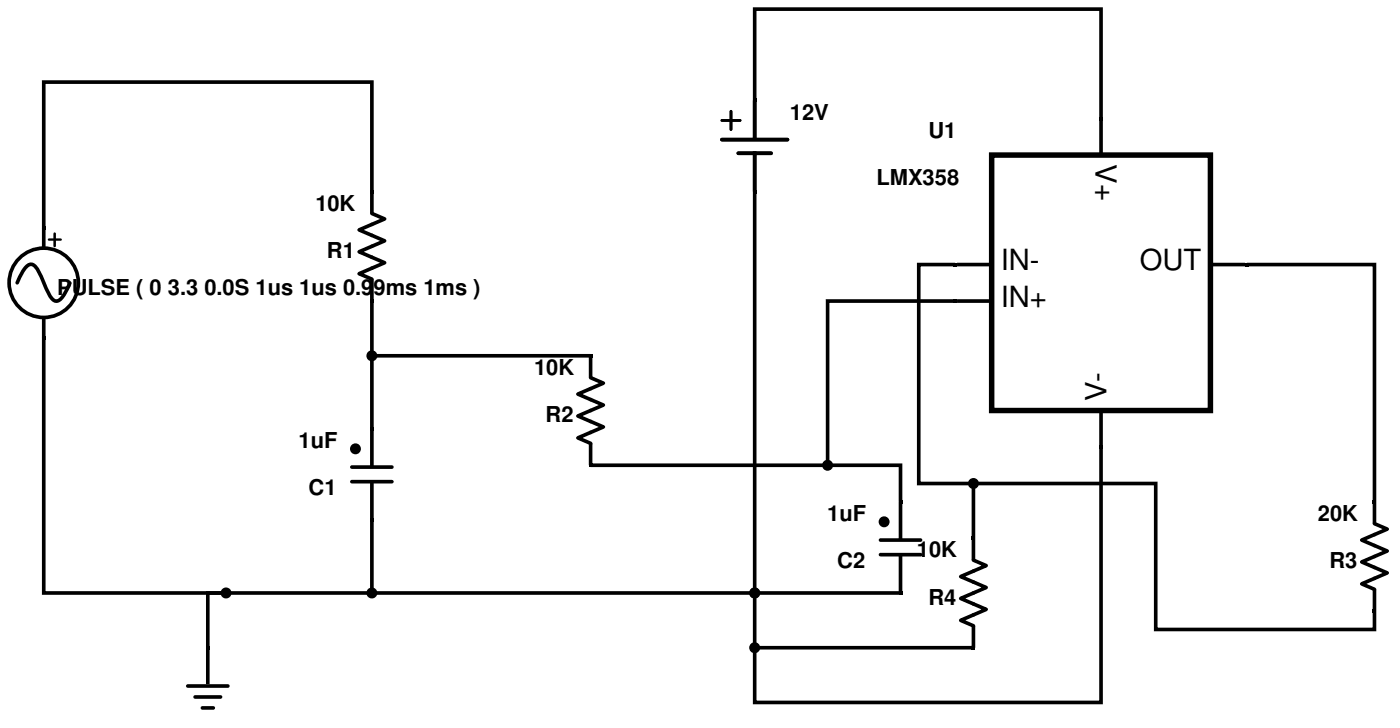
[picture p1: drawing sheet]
<svg xmlns="http://www.w3.org/2000/svg" width="217mm" height="113mm" viewBox="0 0 217 113" stroke-linecap="round" stroke-linejoin="round" font-family="sans-serif">
<g fill="none" stroke="#000" stroke-width=".56">
<path d="M116.8 15.5v-14.1h53.7v16.9M57.6 29.6v-16.9h-50.8v22.6M57.6 33l1.9 .9-3.9 1.7 3.9 1.7-3.9 1.6 3.9 1.7-3.9 1.7 2 .9M57.6 29.9v2.8M116.8 29.6v61.6M6.8 52.2v39.5h50.8v-11.3M57.6 43.5v2.8M57.6 46.6v19.7M58.1 55h33.3M147.9 46.6h-19.8v24.8M147.9 40.9h-5.7v33.9h7.9M193 40.9h19.8v36.7"/>
<path d="M54.5 72.2h6.2M54.5 74.5h6.2M57.6 66.6v5.4M57.6 74.8v5.4M91.4 72h48v5.6M170.5 69.1v39.6h-53.7v-7.9M34.4 91.7h-2.2v8.5M58.1 91.7h81.3M116.8 92.3v7.9h33.9M150.7 83.3v-8.5h28.2v22.6h33.9v-2.9"/>
</g>
<g fill="#000" stroke="#000" stroke-width=".56">
<circle cx="57.6" cy="55" r=".56"/>
<circle cx="128.1" cy="72" r=".56"/>
<circle cx="150.7" cy="74.8" r=".56"/>
<circle cx="35" cy="91.7" r=".56"/>
<circle cx="57.6" cy="91.7" r=".56"/>
<circle cx="116.8" cy="91.7" r=".56"/>
<circle cx="116.8" cy="100.2" r=".56"/>
</g>
<g fill="#000">
<path d="M6.5 35h.6v.6h-.6zM57.3 29.4h.6v.5h-.6zM6.5 51.9h.6v.6h-.6zM57.3 46.3h.6v.5h-.6zM57.3 66h.6v.6h-.6zM57.3 80.2h.6v.5h-.6z"/>
<circle cx="55" cy="69.4" r=".85"/>
</g>
<circle cx="6.8" cy="43.7" r="5.4" fill="#fff" stroke="#000" stroke-width=".56"/>
<g fill="none" stroke="#000" stroke-width=".56">
<path d="M116.8 15.8v5.6M6.8 35.6v2.5M111.8 21.6h10.1M114.3 23.7h5.1M116.8 23.7v5.7M2.7 43.7l.5-1.2 .6-.9 .5-.5a1.01 1.01 0 0 1 1.5 .6l1.3 2.7a4.3 4.3 0 0 0 1.3 2.1l.4 .1 .4-.2 .5-.5 1.1-2.1M6.8 49.4v2.5M91.4 58.4l2 .9-3.9 1.7 3.9 1.7-3.9 1.6 3.9 1.7-3.9 1.7 1.9 .9M91.4 55.3v2.8M91.4 68.9v2.8M139.4 77.9v5.4M212.8 77.9v2.8"/>
<path d="M136.3 83.5h6.2M136.3 85.8h6.2M139.4 86.1v5.3M150.7 86.6l2 .9-4 1.7 4 1.7-4 1.7 4 1.7-4 1.7 2 .8M150.7 83.5v2.9M150.7 97.1v2.8M212.8 81l2 .8-4 1.7 4 1.7-4 1.7 4 1.7-4 1.7 2 .9M212.8 91.4v2.9M29.1 106.1h6.2M30.2 107.8h4M31.3 109.5h1.7M32.2 100.5v5.1"/>
</g>
<path d="M7.6 37.1h1.8" fill="none" stroke="#000" stroke-width=".36"/>
<path d="M8.5 36.1v2" fill="none" stroke="#000" stroke-width=".39"/>
<g fill="#000">
<path d="M116.6 15.2h.5v.6h-.5zM170.2 18.1h.5v.5h-.5zM116.6 29.4h.5v.5h-.5zM91.2 54.8h.5v.5h-.5zM147.6 46.3h.6v.5h-.6zM147.6 40.6h.6v.6h-.6zM192.8 40.6h.5v.6h-.5zM91.2 71.7h.5v.5h-.5zM139.1 77.3h.6v.6h-.6zM170.2 68.9h.5v.5h-.5zM212.5 77.3h.6v.6h-.6zM31.9 99.9h.6v.6h-.6z"/>
<path d="M139.1 91.4h.6v.6h-.6zM150.4 83h.6v.5h-.6zM150.4 99.9h.6v.6h-.6zM212.5 94.3h.6v.5h-.6z"/>
<circle cx="136.9" cy="80.7" r=".85"/>
</g>
<path d="M111.8 18.6h2.8M113.2 17.2v2.8" fill="none" stroke="#000" stroke-width=".42"/>
<path d="M153.5 24h33.9v39.5h-33.9z" fill="#fff" stroke="#000" stroke-width=".85" stroke-linecap="butt"/>
<path d="M170.5 18.6v5.4M148.2 40.9h5.3M148.2 46.6h5.3M187.4 40.9h5.4M170.5 63.5v5.4" fill="none" stroke="#000" stroke-width=".56"/>
<g font-size="4.5">
<text x="169.6" y="25.4" transform="rotate(90 169.6 25.4)">V+</text>
<text x="154.9" y="41.8">IN-</text>
<text x="176.5" y="41.8">OUT</text>
<text x="154.9" y="47.4">IN+</text>
<text x="171.3" y="62.1" transform="rotate(-90 171.3 62.1)">V-</text>
</g>
<g font-size="3.4">
<text x="122.3" y="18.5">12V</text>
<text x="143.7" y="21.3">U1</text>
<text x="135.7" y="28.6">LMX358</text>
<text x="48.8" y="32.6">10K</text>
<text x="50.6" y="39.9">R1</text>
<text x="8.9" y="45.6">PULSE ( 0 3.3 0.0S 1us 1us 0.99ms 1ms )</text>
<text x="82.7" y="58">10K</text>
<text x="84.5" y="65.3">R2</text>
<text x="46.2" y="69.3">1uF</text>
<text x="47.8" y="76.6">C1</text>
<text x="128.1" y="80.6">1uF</text>
<text x="204" y="80.6">20K</text>
<text x="129.6" y="87.9">C2</text>
<text x="142" y="86.2">10K</text>
<text x="205.8" y="87.9">R3</text>
<text x="143.7" y="93.6">R4</text>
</g>
</svg>
